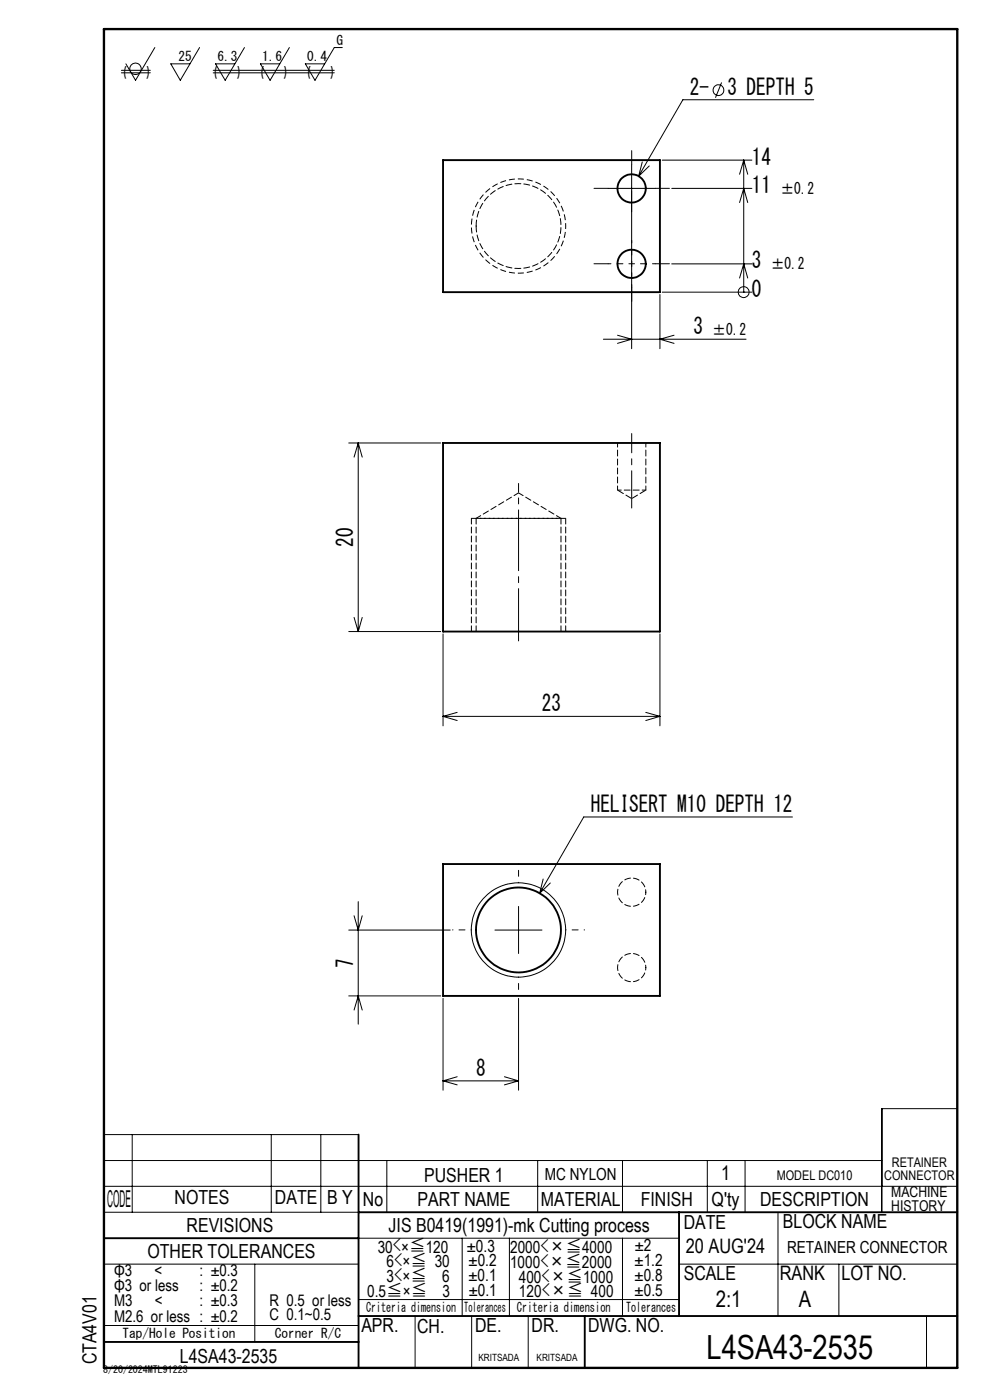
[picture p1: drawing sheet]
<svg xmlns="http://www.w3.org/2000/svg" width="210mm" height="297mm" viewBox="0 0 210 297" stroke-linecap="round" stroke-linejoin="round" font-family="sans-serif">
<g fill="none" stroke="#000" stroke-width=".21">
<path d="M25.8 14.9h6.1M25.8 15.4h6.1M32.8 10.1l-4 6.9-2.1-3.5M42.3 10.1l-4.1 6.9-2-3.5h4.1M45.2 14.9h25.7M45.2 15.4h25.7M51.9 10.1l-4.1 6.9-2.1-3.5h4.1M61.4 10.1l-4.1 6.9-2.1-3.5h4.1M72.6 10.1h-1.7l-4.1 6.9-2-3.5h4.1M153.1 17.5l-1.3 3.2M129 40h10M134 35v39"/>
<path d="M136.2 34.4l-.7 3M137.7 35.2l-2.2 2.2M140.5 34h19M142.5 40h17M157.8 34v28M157.8 34l.8 3M157.8 34l-.9 3M172.6 21.2h-27.7l-9.4 16.2M142.5 56h17M156.9 59l.9-3 .8 3M156.9 43l.9-3 .8 3M128 72h30.3"/>
<path d="M131 71.1l3 .9-3 .8M140 62.5v11.5M140.5 62h19M143 71.1l-3 .9 3 .8M157.8 62h.1M74 94h19.5M76 94v40M76 94l.8 3M76 94l-.9 3M74 134h19.5M75.1 131l.9 3M76.8 131l-.8 3"/>
<path d="M94 134.5v19.5M140 134.5v19.5M94 152h46M94 152l3 .9M97 151.1l-3 .9M137 151.1l3 .9M140 152l-3 .9M168.1 173.3h-44.3l-9.3 16.2M74 197.3h21.5M75.1 194.3l.9 3 .8-3M76 191.3v26M105 197.3h10"/>
<path d="M110 192.3v10M115.2 186.5l-.7 3M116.7 187.3l-2.2 2.2M74 211.3h19.5M75.1 214.3l.9-3 .8 3M94 211.8v19.5M110 211.8v19.5M94 229.3h16M94 229.3l3 .8M97 228.4l-3 .9M107 228.4l3 .9M110 229.3l-3 .8"/>
<path d="M203.1 235.2h-16.1v22M22 240.7h54.1M22 251.7h181.1M22 257.2h54.1M22 246.2h165M28 240.7v16.5M57.5 240.7v16.5M68.1 240.7v16.5M82.1 246.2v11M114.1 246.2v11M132 246.2v11M150 246.2v11"/>
<path d="M158 246.2v11M165 257.2v22M22 268.2h54.1M54 268.2v16.5M76.1 262.7h67.9M76.1 275.7h67.9M88.1 279.2v11M98 262.7v16.5M100 279.2v11M108.1 262.7v16.5M112 279.2v11M132 262.7v16.5"/>
<path d="M144 268.2h59.1M177.9 268.2v11M196.5 279.2v11M22 281.2h54.1"/>
<circle cx="28.7" cy="14.6" r="1.22"/>
<circle cx="152.4" cy="19.1" r="1.13"/>
<circle cx="157.7" cy="62" r="1.15"/>
<circle cx="110" cy="197.3" r="10"/>
</g>
<path d="M100 110h20" fill="none" stroke="#000" stroke-width=".21" stroke-dasharray="1.3 .6" stroke-dashoffset=".2" stroke-linecap="butt"/>
<path d="M120 48a10 10 0 0 0-14.7-8.8 10 10 0 0 0-.8 17.1 10 10 0 0 0 15.5-7.4v-.9" fill="none" stroke="#000" stroke-width=".21" stroke-dasharray="1.3 .6" stroke-dashoffset=".7" stroke-linecap="butt"/>
<path d="M100 197.3h-4M110 187.3v-4M120 197.3h4M110 207.3v4" fill="none" stroke="#000" stroke-width=".21" stroke-dasharray="30.5 1.3 1.3 1.3" stroke-dashoffset="30.4"/>
<path d="M100 110v24M101 110v24M110 104.6l-9 5.4M119 110l-9-5.4M119 134v-24M120 134v-24" fill="none" stroke="#000" stroke-width=".21" stroke-dasharray="1.3 .6" stroke-dashoffset=".1"/>
<path d="M101 48a9 9 0 0 1 13.3-8 9 9 0 0 1 .6 15.5 9 9 0 0 1-13.9-6.8v-.7M100 110h.1" fill="none" stroke="#000" stroke-width=".21" stroke-dasharray="1.3 .6"/>
<path d="M129 40h-3M134 35v-3M139 40h3M129 56h-3M139 56h3M134 61v3M134 104v3.8" fill="none" stroke="#000" stroke-width=".21" stroke-dasharray="30.5 1.3 1.3 1.3"/>
<path d="M134 56v-5M134 56h-5M134 56v5M134 56h5" fill="none" stroke="#000" stroke-width=".21" stroke-dasharray="30.5 1.3 1.3 1.3" stroke-dashoffset="29.9"/>
<path d="M134 104v-12" fill="none" stroke="#000" stroke-width=".21" stroke-dasharray="30.5 1.3 1.3 1.3" stroke-dashoffset="26.4"/>
<path d="M110 110v-7.4" fill="none" stroke="#000" stroke-width=".21" stroke-dasharray="30.5 1.3 1.3 1.3" stroke-dashoffset="28.7"/>
<path d="M110 110v26" fill="none" stroke="#000" stroke-width=".21" stroke-dasharray="30.5 1.3 1.3 1.3" stroke-dashoffset="19.4"/>
<g fill="none" stroke="#000" stroke-width=".4">
<path d="M94 34h46v28h-46zM94 94h46v40h-46zM94 183.3h46v28h-46zM76.1 257.2h127M76.1 240.7v49.5M144 257.2v22M22 262.7h54.1M76.1 279.2h127M124 279.2v11M22 284.7h54.1"/>
<circle cx="134" cy="40" r="3"/>
<circle cx="134" cy="56" r="3"/>
<circle cx="110" cy="197.3" r="9"/>
</g>
<path d="M22 6.2h181.1v284h-181.1z" fill="none" stroke="#000" stroke-width=".5"/>
<path d="M131 104h6" fill="none" stroke="#000" stroke-width=".21" stroke-dasharray="1.3 .6" stroke-dashoffset=".5"/>
<path d="M119 110h-18" fill="none" stroke="#000" stroke-width=".21" stroke-dasharray="1.3 .6" stroke-dashoffset=".2"/>
<path d="M131 104l3 1.8M134 105.8l3-1.8" fill="none" stroke="#000" stroke-width=".21" stroke-dasharray="1.3 .6" stroke-dashoffset="-.2"/>
<path d="M131 94v10M137 104v-10" fill="none" stroke="#000" stroke-width=".21" stroke-dasharray="1.3 .6" stroke-dashoffset=".4"/>
<path d="M137 189.3a3 3 0 0 1-4.4 2.6 3 3 0 0 1-.4-5.1 3 3 0 0 1 4.8 2v.5M137 205.3a3 3 0 0 1-4.4 2.6 3 3 0 0 1-.4-5.1 3 3 0 0 1 4.8 2v.5" fill="none" stroke="#000" stroke-width=".21" stroke-dasharray="1.3 .6" stroke-dashoffset=".7"/>
<text font-size="7.1" x="149.9" y="288.2">L4SA43-2535</text>
<text font-size="4.9" x="22.7" y="256">CODE</text>
<g font-size="4.8">
<text x="146.4" y="20.1">2-</text>
<text x="154.3" y="20.1">3 DEPTH 5</text>
<text x="159.5" y="34.9">14</text>
<text x="159.5" y="40.9">11</text>
<text x="159.5" y="56.9">3</text>
<text x="159.5" y="62.9">0</text>
<text x="147.1" y="70.9">3</text>
<text x="74.9" y="116" transform="rotate(-90 74.9 116)">20</text>
<text x="115" y="150.9">23</text>
<text x="125.3" y="172.2">HELISERT M10 DEPTH 12</text>
<text x="74.9" y="205.3" transform="rotate(-90 74.9 205.3)">7</text>
<text x="101" y="228.2">8</text>
<text x="151.8" y="277.3">2:1</text>
<text x="169.5" y="277.3">A</text>
</g>
<g font-size="4.2">
<text x="152.9" y="250.3">1</text>
<text x="145.5" y="265.9">20 AUG'24</text>
<text x="165.4" y="271.6">RANK</text>
<text x="178.5" y="271.6">LOT NO.</text>
</g>
<g font-size="4.1">
<text x="90" y="250.7">PUSHER 1</text>
<text x="37" y="255.5">NOTES</text>
<text x="58.3" y="255.5">DATE</text>
<text x="69.4" y="255.5">B Y</text>
<text x="77" y="255.9">No</text>
<text x="88.5" y="255.9">PART NAME</text>
<text x="114.7" y="255.9">MATERIAL</text>
<text x="135.9" y="255.9">FINISH</text>
<text x="151" y="255.9">Q'ty</text>
<text x="161.2" y="255.9">DESCRIPTION</text>
<text x="39.6" y="261.3">REVISIONS</text>
<text x="82.4" y="261.3">JIS B0419(1991)-mk Cutting process</text>
<text x="145.1" y="260.7">DATE</text>
<text x="166.1" y="260.6">BLOCK NAME</text>
<text x="31.3" y="266.8">OTHER TOLERANCES</text>
<text x="145.1" y="271.6">SCALE</text>
<text x="76.7" y="282.7">APR.</text>
<text x="88.5" y="282.8">CH.</text>
<text x="100.8" y="282.6">DE.</text>
<text x="112.8" y="282.6">DR.</text>
<text x="124.8" y="282.6">DWG. NO.</text>
<text x="20.4" y="289.5" transform="rotate(-90 20.4 289.5)">CTA4V01</text>
<text x="38.2" y="289.1">L4SA43-2535</text>
</g>
<g font-size="3.5">
<text x="115.6" y="250.3">MC NYLON</text>
<text x="80.1" y="265.7">30&lt;×≦120</text>
<text x="82" y="268.8">6&lt;×≦ 30</text>
<text x="99" y="265.5">±0.3</text>
<text x="99.4" y="268.6">±0.2</text>
<text x="108.2" y="269">1000&lt;×≦2000</text>
<text x="108.2" y="265.8">2000&lt;×≦4000</text>
<text x="134.6" y="268.6">±1.2</text>
<text x="134.6" y="265.5">±2</text>
<text x="167" y="265.9">RETAINER CONNECTOR</text>
<text x="77.9" y="275.2">0.5≦×≦</text>
<text x="82" y="271.9">3&lt;×≦</text>
<text x="93.8" y="271.9">6</text>
<text x="93.9" y="275.2">3</text>
<text x="99.4" y="271.7">±0.1</text>
<text x="99.4" y="274.8">±0.1</text>
<text x="110" y="272.1">400&lt;×≦1000</text>
<text x="110.1" y="275.3">120&lt;×≦ 400</text>
<text x="134.6" y="271.8">±0.8</text>
<text x="134.6" y="275">±0.5</text>
</g>
<g font-size="3.4">
<text x="165.6" y="41.1">±0.2</text>
<text x="163.6" y="57.1">±0.2</text>
<text x="151.2" y="71">±0.2</text>
<text x="24.2" y="270.7">Φ3</text>
<text x="24.2" y="273.9">Φ3 or less</text>
<text x="32.7" y="270.7">&lt;</text>
<text x="42.3" y="273.9">: ±0.2</text>
<text x="42.3" y="270.7">: ±0.3</text>
<text x="24.2" y="277.1">M3</text>
<text x="24.2" y="280.4">M2.6 or less : ±0.2</text>
<text x="32.8" y="277.1">&lt;</text>
<text x="42.3" y="277.1">: ±0.3</text>
<text x="57.2" y="277">R 0.5 or less</text>
<text x="57.2" y="280">C 0.1~0.5</text>
</g>
<g font-size="3.2">
<text x="189.1" y="254">MACHINE</text>
<text x="189.1" y="257">HISTORY</text>
</g>
<g font-size="2.8">
<text x="71.4" y="9.4">G</text>
<text x="26" y="16.1">(</text>
<text x="30.9" y="16.1">)</text>
<text x="37.8" y="12.9">25</text>
<text x="45.2" y="16.1">(</text>
<text x="46.1" y="12.9">6.3</text>
<text x="50.2" y="16.1">)</text>
<text x="55.1" y="16.1">(</text>
<text x="55.6" y="12.9">1.6</text>
<text x="60.1" y="16.1">)</text>
<text x="65" y="16.1">(</text>
<text x="65.2" y="12.9">0.4</text>
<text x="69.9" y="16.1">)</text>
<text x="164.8" y="250.3">MODEL DC010</text>
<text x="187.6" y="250.3">CONNECTOR</text>
<text x="189.2" y="247.5">RETAINER</text>
<text x="77.7" y="278.3">Criteria dimension</text>
<text x="98.5" y="278.3">Tolerances</text>
<text x="109.7" y="278.4">Criteria dimension</text>
<text x="132.8" y="278.4">Tolerances</text>
<text x="26" y="283.7">Tap/Hole Position</text>
<text x="58.3" y="283.7">Corner R/C</text>
</g>
<g font-size="2.1">
<text x="21.9" y="291.2">8/20/2024MTL91223</text>
<text x="101.5" y="288.6">KRITSADA</text>
<text x="113.8" y="288.7">KRITSADA</text>
</g>
</svg>
